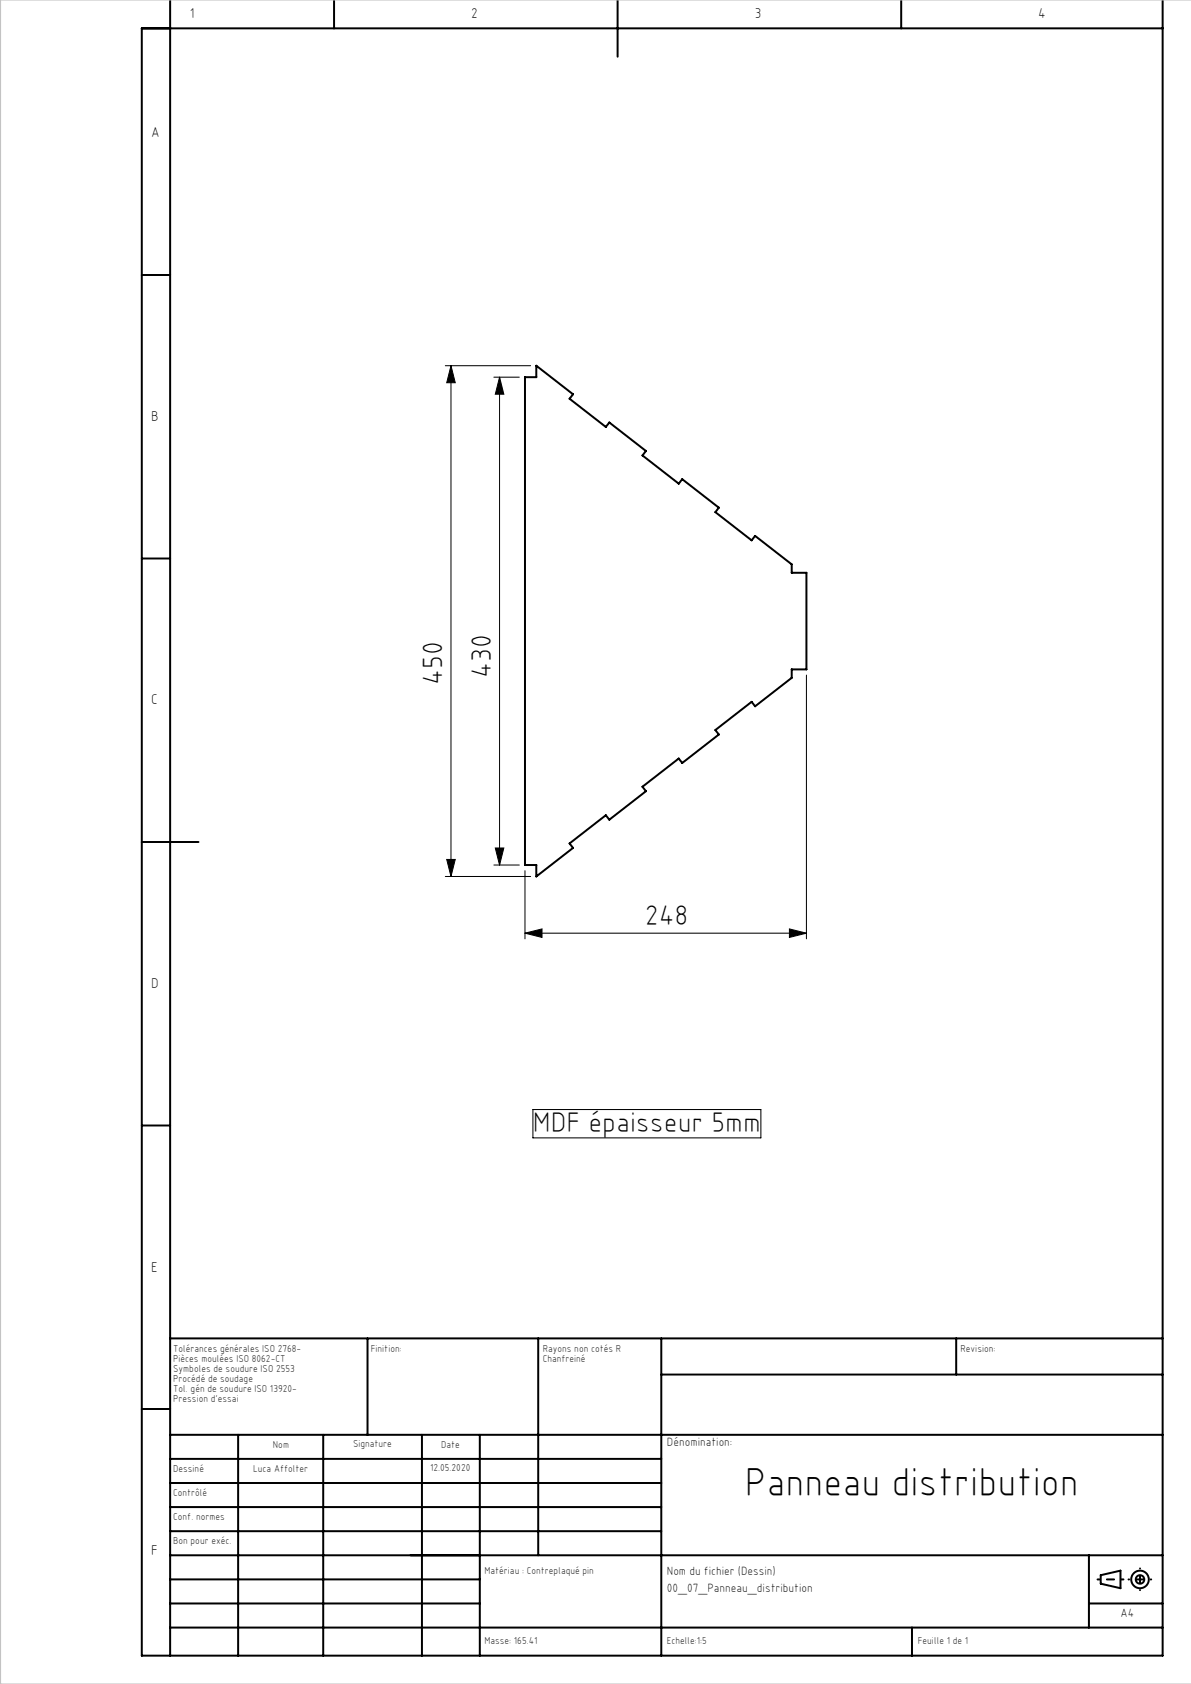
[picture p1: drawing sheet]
<svg xmlns="http://www.w3.org/2000/svg" width="210mm" height="297mm" viewBox="0 0 210 297" stroke-linecap="round" stroke-linejoin="round" font-family="sans-serif">
<g fill="none" stroke="#000" stroke-width=".35">
<path d="M30 0v292M58.9 0v5M108.9 0v10M158.9 0v5M205 0v292h-180v-287h180M25 48.5h5M94.6 64.5l6.4 5-.6 .8 6.4 5 .6-.8 6.5 5-.6 .8 6.4 5 .6-.8 6.4 5-.6 .8 6.4 5 .6-.8 6.5 5v1.5h2.6v17.1h-2.6v1.4l-6.5 5.1-.6-.8-6.4 5 .6 .7-6.4 5.1-.6-.8-6.4 5 .6 .7-6.5 5.1-.6-.8-6.4 5 .6 .7-6.4 5.1v-2h-2v-86.1h2zM25 98.5h5M25 148.5h10M25 198.5h5M30 236.1h175M64.8 236.1v17"/>
<path d="M94.9 236.1v38.2M116.6 236.1v55.9M168.6 236.1v6.3M25 248.5h5M30 253.1h175M30 257.3h86.6M42 253.1v38.9M57 253.1v38.9M74.4 253.1v38.9M84.6 253.1v38.9M116.6 242.4h88.4M30 270.1h86.6"/>
<path d="M30 265.8h86.6M30 261.6h86.6M30 278.6h54.6M30 274.3h175M192 274.3v12.8M194.1 277.8l3.5-.8v3.1l-3.5-.8zM30 287.1h175M30 282.8h54.6M160.8 287.1v4.9M192 282.8h13"/>
<circle cx="201" cy="278.6" r="1.55"/>
<circle cx="201" cy="278.6" r=".75"/>
</g>
<g fill="none" stroke="#000" stroke-width=".18">
<path d="M78.5 64.5h15.1M79.5 64.5v90.1M79.5 64.5l.8 3h-1.5zM87.1 66.5h4.5M88.1 66.5l.7 3h-1.5zM88.1 66.5v86.1M142.2 119.1v46.5M78.5 154.6h15.1M78.8 151.6h1.5l-.8 3zM87.1 152.6h4.5M87.3 149.6h1.5l-.7 3zM92.6 153.6v12"/>
<path d="M92.6 164.6l3-.8v1.5zM92.6 164.6h49.6M139.2 163.8l3 .8-3 .7zM94 195.7h40.2v5h-40.2z"/>
</g>
<path d="M193.5 278.6h4.6" fill="none" stroke="#000" stroke-width=".35" stroke-dasharray="30.5 1.3 1.3 1.3" stroke-dashoffset="30.1"/>
<path d="M201 276.6v3.8" fill="none" stroke="#000" stroke-width=".35" stroke-dasharray="30.5 1.3 1.3 1.3" stroke-dashoffset="30.5"/>
<path d="M203 278.6h-4" fill="none" stroke="#000" stroke-width=".35" stroke-dasharray="30.5 1.3 1.3 1.3" stroke-dashoffset="30.4"/>
<path d="M210.1 0h-210v297h210" fill="none" stroke="#c0c0c0" stroke-width=".18"/>
<g fill="#000">
<path d="M79.5 64.5l.8 3h-1.5zM78.8 151.6h1.5l-.8 3z"/>
<path d="M88.1 66.5l.7 3h-1.5zM87.3 149.6h1.5l-.7 3z"/>
<path d="M92.6 164.6l3-.8v1.5zM139.2 163.8l3 .8-3 .7z"/>
</g>
<text font-size="7.1" x="131.3" y="263.8">Panneau distribution</text>
<g font-size="5">
<text x="86.6" y="119.6" transform="rotate(-90 86.6 119.6)">430</text>
<text x="78" y="120.8" transform="rotate(-90 78 120.8)">450</text>
<text x="113.7" y="163.1">248</text>
<text x="94" y="199.7">MDF épaisseur 5mm</text>
</g>
<g font-size="2.5">
<text x="33.5" y="3.2">1</text>
<text x="83.1" y="3.2">2</text>
<text x="133.1" y="3.2">3</text>
<text x="183.1" y="3.2">4</text>
<text x="26.7" y="24.2">A</text>
<text x="26.7" y="74.2">B</text>
<text x="26.7" y="124.2">C</text>
<text x="26.7" y="174.3">D</text>
<text x="26.7" y="224.2">E</text>
<text x="26.7" y="274.2">F</text>
</g>
<g font-size="2.1">
<text x="117.6" y="255.1">Dénomination:</text>
<text x="117.6" y="280.8">00_07_Panneau_distribution</text>
<text x="117.6" y="277.8">Nom du fichier (Dessin)</text>
<text x="197.6" y="285.2">A4</text>
</g>
<g font-size="1.8">
<text x="30.5" y="238.5">Tolérances générales ISO 2768-</text>
<text x="65.4" y="238.5">Finition:</text>
<text x="95.7" y="238.5">Rayons non cotés R</text>
<text x="169.3" y="238.5">Revision:</text>
<text x="30.5" y="240.3">Pièces moulées ISO 8062-CT</text>
<text x="30.5" y="242">Symboles de soudure ISO 2553</text>
<text x="30.5" y="243.8">Procédé de soudage</text>
<text x="30.5" y="245.6">Tol. gén de soudure ISO 13920-</text>
<text x="95.7" y="240.3">Chanfreiné</text>
<text x="30.5" y="247.3">Pression d'essai</text>
<text x="48.1" y="255.3">Nom</text>
<text x="62.3" y="255.3">Signature</text>
<text x="77.8" y="255.3">Date</text>
<text x="30.5" y="263.8">Contrôlé</text>
<text x="30.5" y="259.6">Dessiné</text>
<text x="44.7" y="259.6">Luca Affolter</text>
<text x="75.8" y="259.5">12.05.2020</text>
<text x="30.5" y="268.1">Conf. normes</text>
<text x="30.5" y="272.3">Bon pour exéc.</text>
<text x="85.4" y="277.6">Matériau : Contreplaqué pin</text>
<text x="85.4" y="289.9">Masse: 165.41</text>
<text x="117.6" y="289.9">Echelle:1:5</text>
<text x="161.8" y="289.9">Feuille 1 de 1</text>
</g>
</svg>
